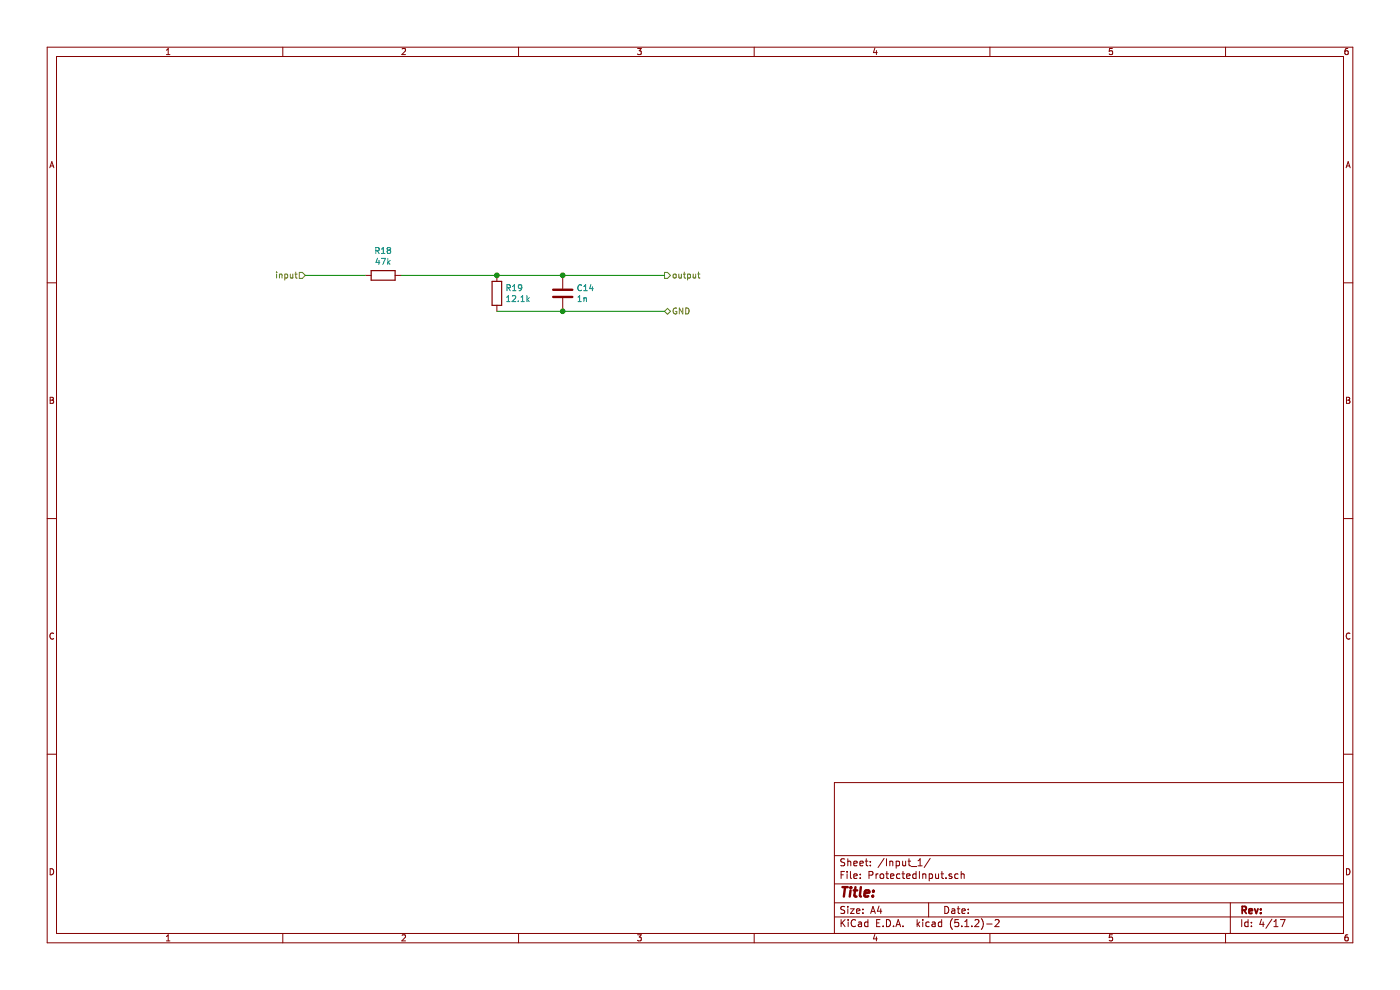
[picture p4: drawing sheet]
EESchema Schematic File Version 4
LIBS:mainPCB-cache
EELAYER 29 0
EELAYER END
$Descr A4 11693 8268
encoding utf-8
Sheet 5 17
Title ""
Date ""
Rev ""
Comp ""
Comment1 ""
Comment2 ""
Comment3 ""
Comment4 ""
$EndDescr
Text HLabel 5550 2600 2    50   BiDi ~ 0
GND
Text HLabel 5550 2300 2    50   Output ~ 0
output
Text HLabel 2550 2300 0    50   Input ~ 0
input
$Comp
L Device:R R18
U 1 1
P 3200 2300
AR Path="/5C4EB24D/5C4E78E9" Ref="R18"  Part="1" 
AR Path="/5C4EB277/5C4E78E9" Ref="R20"  Part="1" 
AR Path="/5C4EB28C/5C4E78E9" Ref="R?"  Part="1" 
AR Path="/5C9B01EE/5C4E78E9" Ref="R31"  Part="1" 
AR Path="/5C9B01F3/5C4E78E9" Ref="R?"  Part="1" 
AR Path="/5CD0B67B/5C4E78E9" Ref="R?"  Part="1" 
F 0 "R31" V 2993 2300 50  0000 C CNN
F 1 "47k" V 3084 2300 50  0000 C CNN
F 2 "Resistor_SMD:R_0805_2012Metric" V 3130 2300 50  0001 C CNN
F 3 "~" H 3200 2300 50  0001 C CNN
	1    3200 2300
	0    1    1    0   
$EndComp
$Comp
L Device:R R19
U 1 1
P 4150 2450
AR Path="/5C4EB24D/5C4E791C" Ref="R19"  Part="1" 
AR Path="/5C4EB277/5C4E791C" Ref="R21"  Part="1" 
AR Path="/5C4EB28C/5C4E791C" Ref="R?"  Part="1" 
AR Path="/5C9B01EE/5C4E791C" Ref="R32"  Part="1" 
AR Path="/5C9B01F3/5C4E791C" Ref="R?"  Part="1" 
AR Path="/5CD0B67B/5C4E791C" Ref="R?"  Part="1" 
F 0 "R32" H 4220 2496 50  0000 L CNN
F 1 "12.1k" H 4220 2405 50  0000 L CNN
F 2 "Resistor_SMD:R_0805_2012Metric" V 4080 2450 50  0001 C CNN
F 3 "~" H 4150 2450 50  0001 C CNN
	1    4150 2450
	1    0    0    -1  
$EndComp
$Comp
L Device:C C14
U 1 1
P 4700 2450
AR Path="/5C4EB24D/5C4E7961" Ref="C14"  Part="1" 
AR Path="/5C4EB277/5C4E7961" Ref="C15"  Part="1" 
AR Path="/5C4EB28C/5C4E7961" Ref="C?"  Part="1" 
AR Path="/5C9B01EE/5C4E7961" Ref="C24"  Part="1" 
AR Path="/5C9B01F3/5C4E7961" Ref="C?"  Part="1" 
AR Path="/5CD0B67B/5C4E7961" Ref="C?"  Part="1" 
F 0 "C24" H 4815 2496 50  0000 L CNN
F 1 "1n" H 4815 2405 50  0000 L CNN
F 2 "Capacitor_SMD:C_0805_2012Metric" H 4738 2300 50  0001 C CNN
F 3 "~" H 4700 2450 50  0001 C CNN
	1    4700 2450
	1    0    0    -1  
$EndComp
Wire Wire Line
	2550 2300 3050 2300
Wire Wire Line
	3350 2300 4150 2300
Connection ~ 4150 2300
Wire Wire Line
	4150 2300 4700 2300
Connection ~ 4700 2300
Wire Wire Line
	4700 2300 5550 2300
Wire Wire Line
	4150 2600 4700 2600
Connection ~ 4700 2600
Wire Wire Line
	4700 2600 5550 2600
$EndSCHEMATC
